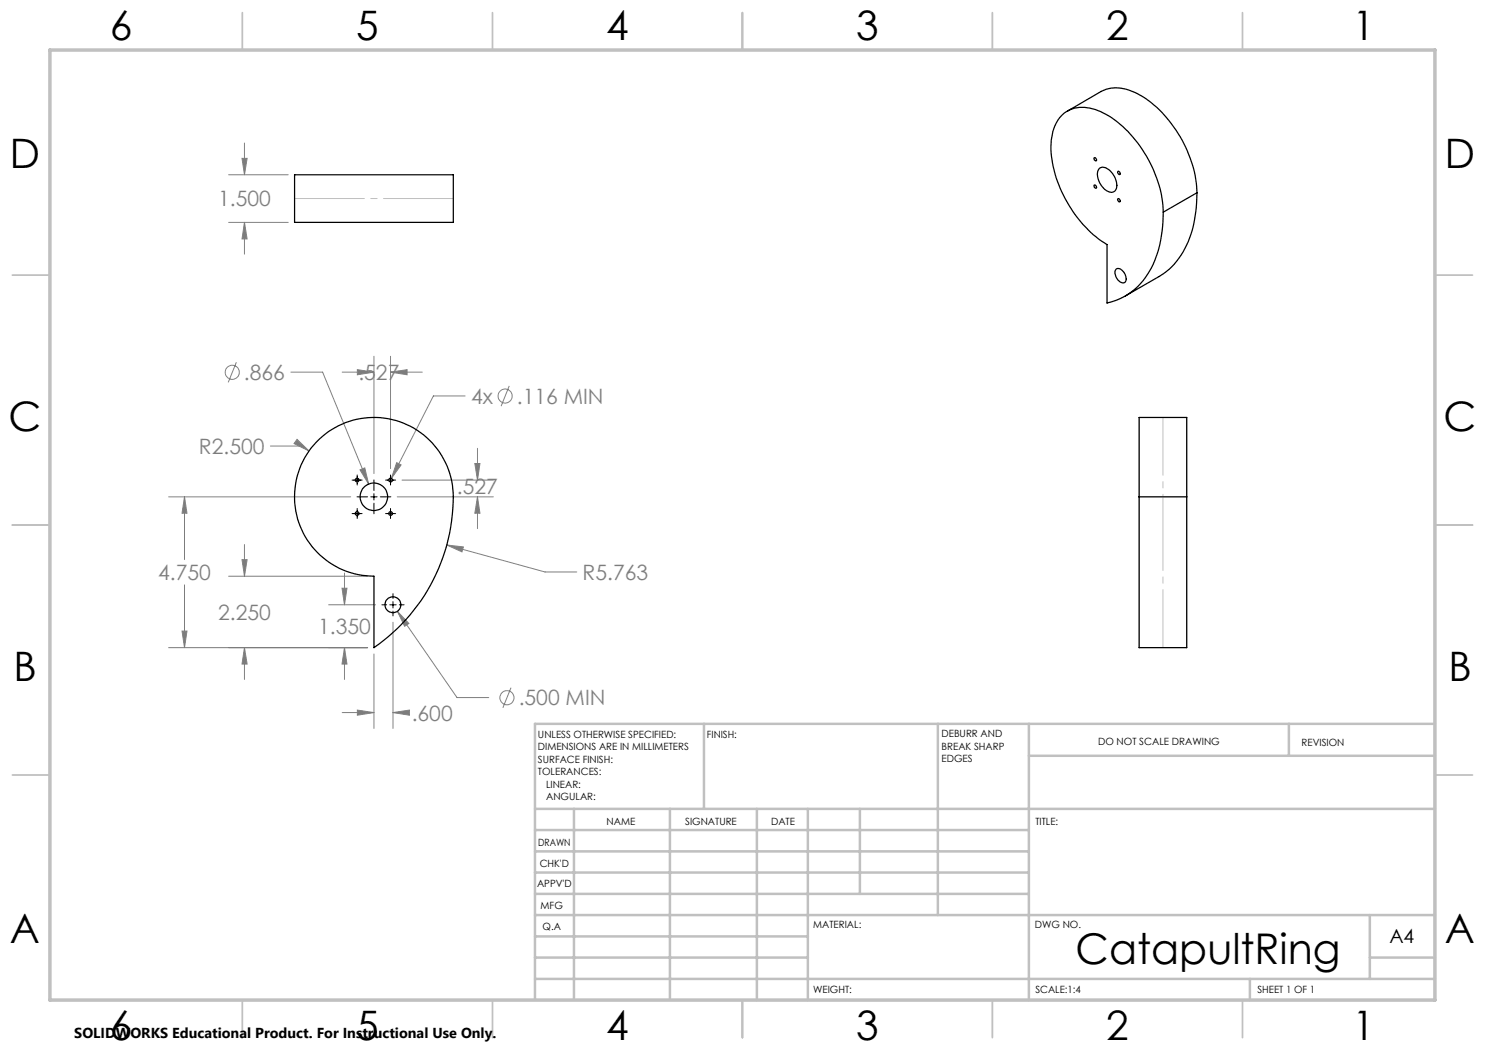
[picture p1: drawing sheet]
<svg xmlns="http://www.w3.org/2000/svg" width="297mm" height="210mm" viewBox="0 0 297 210" stroke-linecap="round" stroke-linejoin="round" font-family="sans-serif">
<g fill="none" stroke="#808080" stroke-width=".2">
<path d="M45.7 35h11.9M48.4 31.7h1l-.5 3.3zM48.9 28.6v6.4M45.7 44.5h11.9M48.9 44.5l.5 3.3h-1zM48.9 44.5v6.3M47.3 72.5l-1.7 4M58.2 74.4h6.3l9.2 22.4M68.4 74.4h6.4M71.5 73.9l3.3 .5-3.3 .6zM74.8 71.3v23.4M78.1 74.4l3.3-.5v1.1z"/>
<path d="M78.1 71.3v22.4M78.1 74.4h6.4M93 79.2h-6.3l-8.4 16.5M101.8 77.2l-1.6 4M33.7 99.4h36.4M36.9 99.4l.5 3.2h-1zM36.9 99.4v12.5M54.1 89.2h6.3l1.4 1M59.4 87.9l2.4 2.3-3-1.5zM72 94l1-.4 .7 3.2zM79.3 92.5l.9 .5-1.9 2.7zM79.4 99.4h19.3"/>
<path d="M80.4 96h18.3M95 92.7h1l-.5 3.3zM95.5 99.4l.5 3.2h-1zM95.5 89.7v6.3M95.5 99.4v6.3M36.9 117v12.5M45.7 115.2h27.8M48.4 111.9h1l-.5 3.3zM48.9 108.9v6.3M68.4 117.6h1l-.5 3.4zM68.9 114.6v6.4M89.4 109l3.3 .4-.3 1z"/>
<path d="M89.4 109l19.6 5.4h6.4M33.7 129.5h39.8M36.4 126.2h1l-.5 3.3zM48.9 129.5l.5 3.3h-1zM48.9 129.5v6.4M65.7 121h9.4M68.9 129.5l.5 3.3h-1zM68.9 129.5v6.4M74.8 130.8v14.9M78.6 124.5v21.2M79.5 122.3l2.3 2.4-.9 .6zM79.5 122.3l11.9 17.2h6.4"/>
<path d="M102.2 137.5l-1.6 4.1M68.4 142.5h6.4M71.5 142l3.3 .5-3.3 .5zM78.6 142.5l3.3-.5v1zM78.6 142.5h2.5"/>
<circle cx="46.5" cy="74.5" r="1.41"/>
<circle cx="101" cy="79.2" r="1.41"/>
<circle cx="101.4" cy="139.5" r="1.42"/>
</g>
<g fill="none" stroke="#000" stroke-width=".2">
<path d="M70.4 96h2M71.4 99.4h2.1M71.4 95v2M74.2 99.4h1.2M74.8 96v2.1M74.8 98.7v1.3M76.1 99.4h2.1M77.1 96h2M78.1 95v2M70.4 102.7h2M71.4 101.7v2M74.8 100.6v2.2"/>
<path d="M77.1 102.7h2M78.1 101.7v2M78.6 118.7v1M76.4 121h.9M78 121h1.2M78.6 120.3v1.3M78.6 122.2v1M79.9 121h.9"/>
</g>
<path d="M232.6 83.5v46" fill="none" stroke="#c0c0c0" stroke-width=".2" stroke-dasharray="15.2 1.3 1.3 1.3" stroke-dashoffset="3.7"/>
<path d="M58.9 39.7h31.8" fill="none" stroke="#c0c0c0" stroke-width=".2" stroke-dasharray="15.2 1.3 1.3 1.3" stroke-dashoffset="1.3"/>
<g fill="none" stroke="#c0c0c0" stroke-width=".35">
<path d="M48.5 2.5v7.5M98.5 2.5v7.5M148.5 2.5v7.5M198.5 2.5v7.5M248.5 2.5v7.5M2.5 55h7.5M287 55h7.5M2.5 105h7.5M287 105h7.5M2.5 155h7.5M287 155h7.5M48.5 200v7.5"/>
<path d="M98.5 200v7.5M148.5 200v7.5M198.5 200v7.5M248.5 200v7.5"/>
</g>
<g fill="none" stroke="#c0c0c0" stroke-width=".5">
<path d="M140.8 144.8v17M187.6 144.8v38.2M205.8 144.8v55.2M205.8 151.2h81.2M257.8 144.8v6.4M287 144.8h-180v55.2M107 161.8h180M107 178.8h98.8M107 174.5h98.8M107 170.3h98.8M107 166h98.8M114.8 161.8v38.2"/>
<path d="M134 161.8v38.2M151.4 161.8v38.2M161.6 161.8v38.2M172 161.8v17M107 195.8h180M107 191.5h54.6M107 187.3h54.6M107 183h180M250 195.8v4.2M274 191.5h13M274 183v12.8"/>
</g>
<path d="M10 10h277v190h-277z" fill="none" stroke="#c0c0c0" stroke-width=".7"/>
<path d="M79.5 122.3l1.4 3 .9-.6zM79.3 92.5l-1 3.2 1.9-2.7zM89.4 109l3 1.4 .3-1zM59.4 87.9l-.6 .8 3 1.5zM48.4 111.9h1l-.5 3.3zM48.9 129.5l.5 3.3h-1zM36.4 126.2h1l-.5 3.3zM36.9 99.4l.5 3.2h-1zM71.5 73.9l3.3 .5-3.3 .6zM78.1 74.4l3.3-.5v1.1zM95 92.7h1l-.5 3.3zM95.5 99.4l.5 3.2h-1zM72 94l1.7 2.8-.7-3.2zM78.6 142.5l3.3-.5v1zM71.5 142l3.3 .5-3.3 .5zM68.4 117.6h1l-.5 3.4zM68.9 129.5l.5 3.3h-1zM48.4 31.7h1l-.5 3.3zM48.9 44.5l.5 3.3h-1z" fill="#808080"/>
<g fill="none" stroke="#000" stroke-width=".25">
<path d="M58.9 35h31.8v9.5h-31.8zM212.2 23.2a6.5 6.5 0 0 1 7.4-1.1 20.7 20.7 0 0 1 9.7 9.1 22.9 22.9 0 0 1-.3 24.4 12.6 12.6 0 0 1-7.6 5v-11.7a25 25 0 0 1-11.2-19.6 9 9 0 0 1 2-6.1zM213.5 22.2l6.7-3.9a7.9 7.9 0 0 1 7.8 .7 25 25 0 0 1 10.7 14.8l.6 2.7 .1 2.1M218.8 31.6a.33 .33 0 0 1 .4 .1 .33 .33 0 0 1-.1 .5l-.2-.2zM218.8 37a.33 .33 0 0 1 .4 .2 .33 .33 0 0 1-.1 .4l-.2-.1zM219.8 33.8a1.76 1.76 0 0 1 2.5 .7 3.2 3.2 0 0 1 .7 3.7 1.76 1.76 0 0 1-2.5-.8 3.2 3.2 0 0 1-.7-3.6zM223.6 39.7h.2a.33 .33 0 0 1 .2 .3 .33 .33 0 0 1-.2 .4 .44 .44 0 0 1-.2-.7zM223.6 34.2l.2 .1a.33 .33 0 0 1 .2 .3 .33 .33 0 0 1-.2 .3 .44 .44 0 0 1-.2-.7zM239.4 38.6a21.5 21.5 0 0 1-4.1 13.7l-.9 1.1-1.7 1.3-7.6 4.5M239.4 38.6l-6.7 3.8M223.3 53.8a1.88 1.88 0 0 1 1.9 2 .73 .73 0 0 1-.4 .8 .73 .73 0 0 1-.9-.3 2.1 2.1 0 0 1-.7-2.4zM63.3 88.4a16 16 0 0 1 18.5-3.3 16 16 0 0 1 8.8 16.7 36.6 36.6 0 0 1-15.8 27.7v-14.3a15.9 15.9 0 0 1-14.6-9.6 15.9 15.9 0 0 1 3.1-17.2z"/>
<path d="M227.8 99.4v-15.9h9.5v15.9M227.8 99.4v30.1h9.5v-30.1M227.8 99.4h9.5"/>
<circle cx="71.4" cy="96" r=".36"/>
<circle cx="74.8" cy="99.4" r="2.76"/>
<circle cx="78.1" cy="96" r=".37"/>
<circle cx="71.4" cy="102.7" r=".36"/>
<circle cx="78.1" cy="102.7" r=".37"/>
<circle cx="78.6" cy="121" r="1.59"/>
</g>
<text font-size="8.5" x="215.1" y="192.7">CatapultRing</text>
<g font-size="8.1">
<text x="22" y="8">6</text>
<text x="71.2" y="8">5</text>
<text x="121.2" y="8">4</text>
<text x="171.3" y="8">3</text>
<text x="221.3" y="8">2</text>
<text x="270.5" y="8">1</text>
<text x="2" y="33.6">D</text>
<text x="289" y="33.6">D</text>
<text x="1.7" y="86.1">C</text>
<text x="288.7" y="86.1">C</text>
<text x="2.7" y="136.1">B</text>
<text x="289.7" y="136.1">B</text>
<text x="2" y="188.6">A</text>
<text x="289" y="188.6">A</text>
<text x="22" y="208">6</text>
<text x="71.2" y="208">5</text>
<text x="121.2" y="208">4</text>
<text x="171.3" y="208">3</text>
<text x="221.3" y="208">2</text>
<text x="270.5" y="208">1</text>
</g>
<g font-size="4.2" fill="#808080">
<text x="43.6" y="41.3">1.500</text>
<text x="48.8" y="76">.866</text>
<text x="71.7" y="76">.527</text>
<text x="94.2" y="80.7">4x</text>
<text x="103.4" y="80.7">.116 MIN</text>
<text x="39.8" y="90.8">R2.500</text>
<text x="91.4" y="98.9">.527</text>
<text x="31.6" y="116">4.750</text>
<text x="116.5" y="116">R5.763</text>
<text x="43.6" y="124">2.250</text>
<text x="63.6" y="126.8">1.350</text>
<text x="103.7" y="141.1">.500 MIN</text>
<text x="82.3" y="144.1">.600</text>
</g>
<text font-size="3.9" x="277.9" y="188.5">A4</text>
<text font-size="2.9" x="14.9" y="207.6">SOLIDWORKS Educational Product. For Instructional Use Only.</text>
<g font-size="2">
<text x="107.6" y="147.6">UNLESS OTHERWISE SPECIFIED:</text>
<text x="141.4" y="147.6">FINISH:</text>
<text x="188.3" y="147.5">DEBURR AND</text>
<text x="188.3" y="150">BREAK SHARP</text>
<text x="219.6" y="149">DO NOT SCALE DRAWING</text>
<text x="260.3" y="149.2">REVISION</text>
<text x="107.6" y="150.1">DIMENSIONS ARE IN MILLIMETERS</text>
<text x="107.6" y="152.6">SURFACE FINISH:</text>
<text x="107.6" y="155.1">TOLERANCES:</text>
<text x="188.3" y="152.5">EDGES</text>
<text x="109.2" y="157.6">LINEAR:</text>
<text x="109.2" y="160.1">ANGULAR:</text>
<text x="121.3" y="165">NAME</text>
<text x="137" y="164.9">SIGNATURE</text>
<text x="154.2" y="164.9">DATE</text>
<text x="207.1" y="164.9">TITLE:</text>
<text x="107.6" y="169.1">DRAWN</text>
<text x="107.9" y="173.3">CHK'D</text>
<text x="107.4" y="177.4">APPV'D</text>
<text x="108.1" y="181.8">MFG</text>
<text x="108.5" y="186">Q.A</text>
<text x="162.6" y="185.5">MATERIAL:</text>
<text x="207" y="185.5">DWG NO.</text>
<text x="162.6" y="198.5">WEIGHT:</text>
<text x="207.1" y="198.6">SCALE:1:4</text>
<text x="251.5" y="198.6">SHEET 1 OF 1</text>
</g>
</svg>
